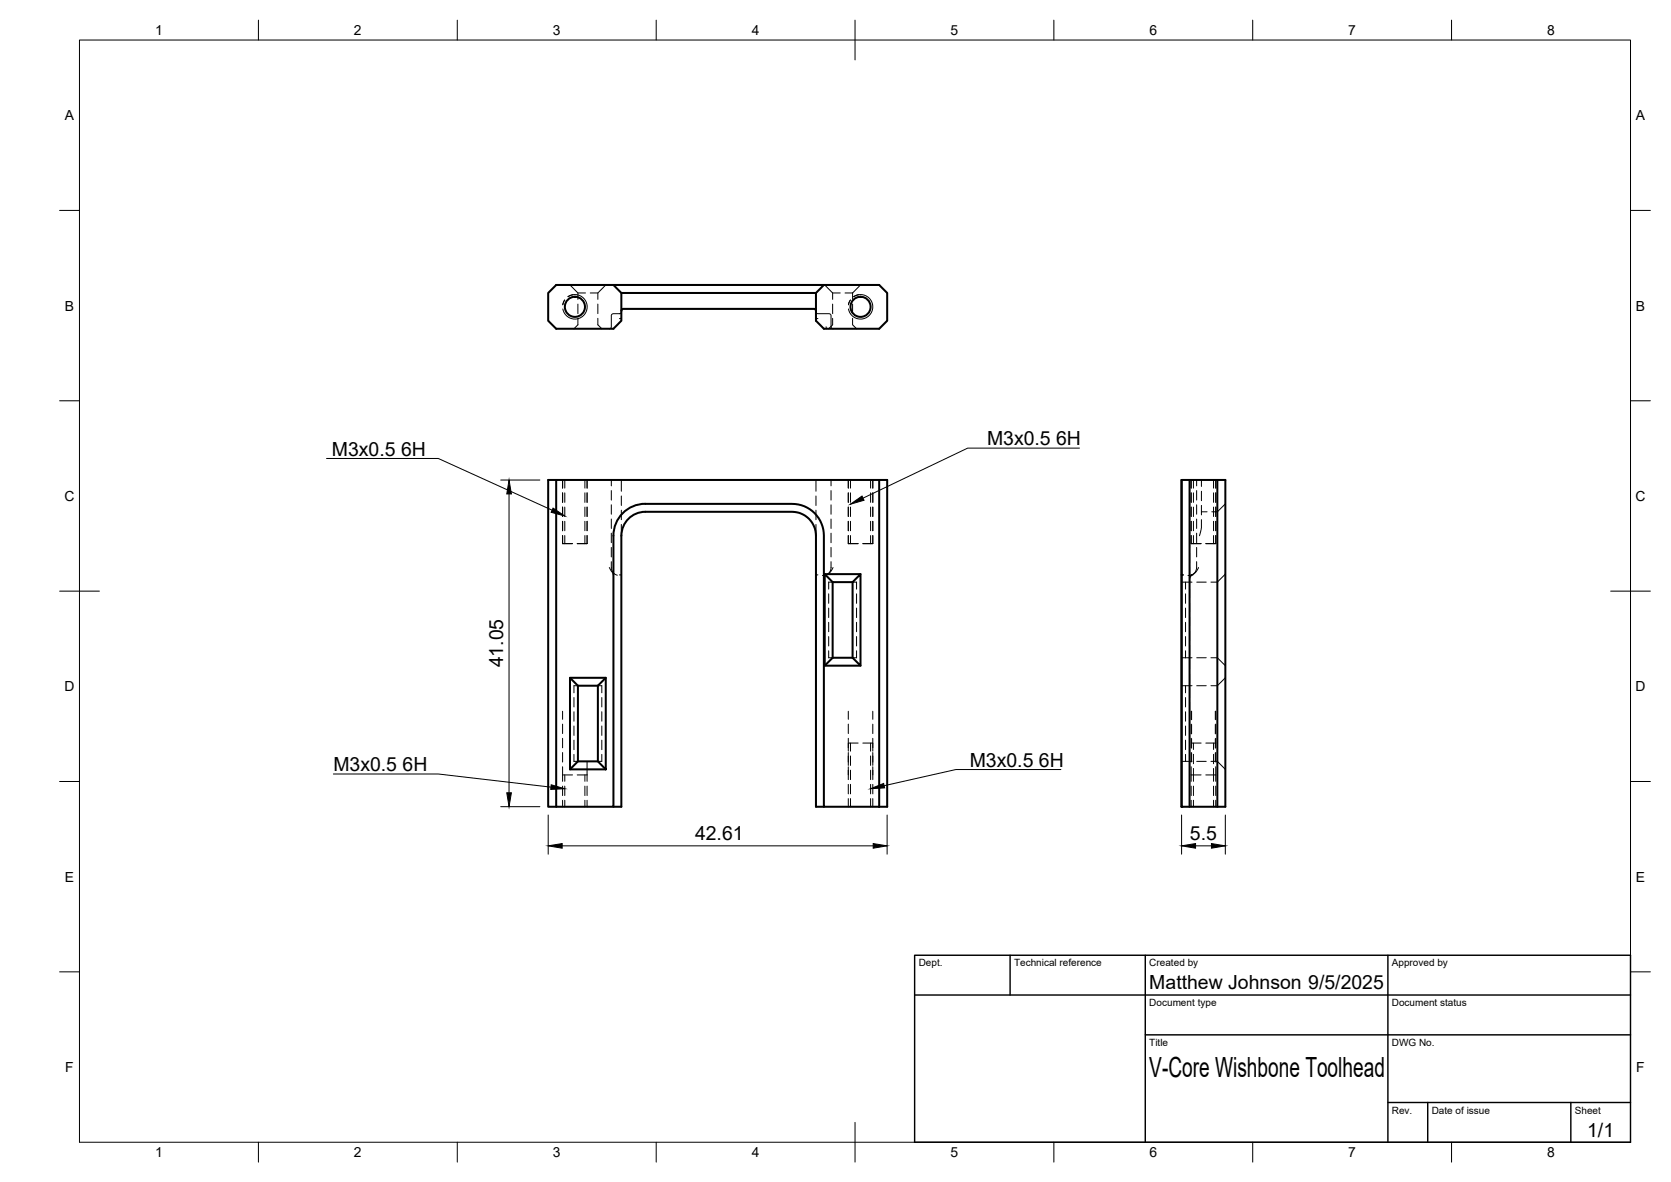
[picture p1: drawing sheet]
<svg xmlns="http://www.w3.org/2000/svg" width="420mm" height="297mm" viewBox="0 0 420 297" stroke-linecap="round" stroke-linejoin="round" font-family="sans-serif">
<!-- layer: Hidden -->
<g fill="none" stroke="#000" stroke-width=".25">
<path d="M143.3 71.6l2 2h1.9M145.3 80v1.6l-1 1M145.3 73.6v1.6M145.3 76.4v2.4M150.3 80v1.6l1 1M150.3 73.6v1.6M150.3 76.4v2.4M152.3 71.6l-2 2h-1.9M156.2 80l-.5 .1M156.2 78.3l-.3 .5h-1.7l-.4 .2-.1 3.2-.5 .4M205.2 80l.5 .1M205.2 78.3l.4 .5 3.2 .2 .2 .3v2.8l.1 .4 .4 .1"/>
<path d="M207.4 71.6l2 2M209.4 80v1.6l-1 1M209.4 73.6v1.6M209.4 76.4v2.4M209.4 73.6h1.9M212.5 73.6h1.9M214.4 80v1.6l1 1M214.4 73.6v1.6M214.4 76.4v2.4M216.4 71.6l-2 2M207.7 82.1l.1 .5M141.5 136.6h2.5"/>
<path d="M142 120.6v2.1M142 123.9v2.3M142 127.4v2.4M142 131v2.4M142 134.6v2M145.1 136.6h2.5M147.1 120.6v2.1M147.1 123.9v2.3M147.1 127.4v2.4M147.1 131v2.4M147.1 134.6v2M153.7 120.6v1.5"/>
<path d="M153.7 123.3v2.4M153.7 126.9v2.3M153.7 130.4v2.4M153.7 134v2.4M153.7 137.6v2.4M156.2 120.6v2.9M156.2 124.6v2.4M156.2 128.2v2.4M156.2 131.8v2.8M205.2 120.6v2.9M205.2 124.6v2.4M205.2 128.2v2.4"/>
<path d="M205.2 131.8v2.8M209 120.6v1.5M209 123.3v2.4M209 126.9v2.3M209 130.4v2.4M209 134v2.4M209 137.6v2.4M213.3 136.6h2.5M213.8 120.6v2.1M213.8 123.9v2.3M213.8 127.4v2.4M213.8 131v2.4"/>
<path d="M213.8 134.6v2M217 136.6h2.5M218.9 120.6v2.1M218.9 123.9v2.3M218.9 127.4v2.4M218.9 131v2.4M218.9 134.6v2M299.1 120.6v2.9M299.1 124.7v2.4M299.1 128.3v2.4M299.1 131.9v2.3M299.1 135.4v2.4"/>
<path d="M299.1 139v2.4M299.5 136.6h2.5M300.1 120.6v2.1M300.1 123.9v2.3M300.1 127.4v2.4M300.1 131v2.4M300.1 134.6v2M300.9 120.6v1.5M300.9 123.3v2.4M300.9 126.9v2.3M300.9 130.4v2.4M300.9 134v2.4"/>
<path d="M300.9 137.6v2.4M302.1 130.6v1.9l-.5 2.1M302.1 120.6v1.6M302.1 123.5v2.3M302.1 127v2.4M302.1 128.6h1.4M303.2 136.6h2.5M305.1 120.6v2.1M305.1 123.9v2.3M305.1 127.4v2.4M305.1 131v2.4M305.1 134.6v2"/>
<path d="M308.1 126.6l-2 2h-1.4M153.2 142.6l.9 1.3 .1 .8M153.7 141.1a4 4 0 0 0 .2 2.5l.7 .7 .6 .3M155.7 144.5h.5M205.2 144.5h.5M207.8 144.5h-.1M208.4 149.2v2.4M208.4 152.8v2.4M208.4 156.4v2.4M208.4 160v2.3M209 141.1a3.8 3.8 0 0 1-.3 2.5l-.7 .8-1.2 .2M209.4 146.3h-1v1.7"/>
<path d="M209.5 142.6l-.8 1.2-1.3 1.1-.2 .6M214.4 146.3h1v1.7M215.4 149.2v2.4M215.4 152.8v2.4M215.4 156.4v2.4M215.4 160v2.3M297.1 146.3h2.6M297.1 144.5h.5M298.1 146.3v1.7M298.1 149.2v2.4M298.1 152.8v2.4M298.1 156.4v2.4"/>
<path d="M298.1 160v2.3M299.1 142.6v4.1M299.1 147.9v2.4M299.1 151.5v2.4M299.1 155.1v2.3M299.1 158.6v2.4M299.6 144.5l-.5 1zM299.7 144.5h.1M300.9 141.1v1.5a2.03 2.03 0 0 1-2.2 2M300.9 146.3h2.4M301.4 142.6l-.8 1.2-.9 .7M308.1 144.3l-2 2h-1.6"/>
<path d="M144.3 175.3v2.4M144.3 178.9v2.3M145.3 172.3h-1v1.8M150.3 172.3h1v1.8M151.3 175.3v2.4M151.3 178.9v2.3M208.4 163.5v1.8h1M215.4 163.5v1.8h-1M297.1 172.3h2.6M297.1 165.3h2.6M298.1 163.5v1.8M298.1 172.3v1.8"/>
<path d="M298.1 175.3v2.4M298.1 178.9v2.3M299.1 162.2v2.4M299.1 165.8v2.4M299.1 169.3v2.4M299.1 172.9v2.4M299.1 176.5v2.4M300.9 165.3h2.4M300.9 172.3h2.4M304.5 165.3h1.6l2 2M308.1 170.3l-2 2h-1.6M141.5 194.7h2.5"/>
<path d="M142 194.7v1.6M142 197.6v2.3M144.3 182.4v2.4M144.3 186v2.4M144.3 189.6v1.7h1M145.1 194.7h2.5M147.1 194.7v1.6M147.1 197.6v2.3M151.3 182.4v2.4M151.3 186v2.4M151.3 189.6v1.7h-1M213.3 186.7h2.5"/>
<path d="M213.8 186.7v2.1M213.8 190v2.3M213.8 193.6v2.3M213.8 197.1v2.4M217 186.7h2.5M218.9 186.7v2.1M218.9 190v2.3M218.9 193.6v2.3M218.9 197.1v2.4M298.1 189.6v1.7h-1M298.1 191.3h1.6M298.1 182.4v2.4"/>
<path d="M298.1 186v2.4M299.1 180.1v2.3M299.1 183.6v2.4M299.1 187.2v2.4M299.1 190.8v2.4M299.1 194.4v2.3M299.1 197.9v2.4M299.5 186.7h2.5M299.5 194.7h2.5M300.1 186.7v1.6M300.1 189.6v2.3M300.1 193.1v3.2"/>
<path d="M300.1 197.6v2.3M300.9 191.3h2.4M303.2 186.7h2.5M303.2 194.7h2.5M304.5 191.3h1.6l2 2M305.1 186.7v1.6M305.1 189.6v2.3M305.1 193.1v3.2M305.1 197.6v2.3M142 201.1v1.6M147.1 201.1v1.6M213.8 200.7v2"/>
<path d="M218.9 200.7v2M299.1 201.5v1.2M300.1 201.1v1.6M305.1 201.1v1.6"/>
</g>
<!-- layer: Visible -->
<g fill="none" stroke="#000" stroke-width=".51">
<path d="M154.2 71.6l2 2h49M156.2 73.6v7l-2 2h-14.4l-2-2v-7l2-2h81.3l2 2v7l-2 2h-13.9l-2-2v-7M156.2 78.1l.4-.5h48.2l.4 .5M207.2 71.6l-2 2M139.8 120.6h81.3v82.1h-13.9v-68.1a7.9 7.9 0 0 0-8-8h-36.9a8 8 0 0 0-8.1 8v68.1h-14.4zM139.8 120.6h-2v82.1h2M156.2 134.6v68.1h-2M156.3 134.6a6 6 0 0 1 6-6h36.9a6 6 0 0 1 6 6v68.1h2M221.1 120.6h2v82.1h-2M297.1 120.6v82.1M297.1 120.6h11v82.1h-11M299.1 120.6v82.1"/>
<path d="M306.1 120.6v82.1M207.4 144.3v23h9M207.4 144.3h9M207.4 144.3l2 2M209.4 146.3h5M209.4 146.3v19M214.4 146.3l2-2v23l-2-2M214.4 146.3v19M143.3 170.3h9v23h-9zM143.3 170.3l2 2M145.3 172.3h5M145.3 172.3v19"/>
<path d="M150.3 172.3v19M152.3 170.3l-2 2M209.4 165.3h5M209.4 165.3l-2 2M143.3 193.3l2-2h5l2 2"/>
<circle cx="144.6" cy="77.1" r="2.53"/>
<circle cx="216.4" cy="77.1" r="2.53"/>
</g>
<!-- layer: Hidden Narrow -->
<g fill="none" stroke="#000" stroke-width=".25">
<path d="M142 75.4l-.5 1.2M144 74.1l-1.2 .5M213.8 75.4l-.5 1.2M215.8 74.1l-1.1 .5M141.5 120.6v2.1M141.5 123.9v2.3M141.5 127.4v2.4M141.5 131v2.4M141.5 134.6v2M147.6 120.6v2.1M147.6 123.9v2.3M147.6 127.4v2.4"/>
<path d="M147.6 131v2.4M147.6 134.6v2M213.3 120.6v2.1M213.3 123.9v2.3M213.3 127.4v2.4M213.3 131v2.4M213.3 134.6v2M219.5 120.6v2.1M219.5 123.9v2.3M219.5 127.4v2.4M219.5 131v2.4M219.5 134.6v2"/>
<path d="M299.5 120.6v2.1M299.5 123.9v2.3M299.5 127.4v2.4M299.5 131v2.4M299.5 134.6v2M305.7 120.6v2.1M305.7 123.9v2.3M305.7 127.4v2.4M305.7 131v2.4M305.7 134.6v2M141.5 178.7v2.1M213.3 178.7v2.1"/>
<path d="M219.5 178.7v2.1M299.5 178.7v2.1M299.6 178.7v2.2M305.6 178.7v2.2M305.7 178.7v2.1M141.5 182v2.3M141.5 185.5v2.4M141.5 189.1v2.4M141.5 192.7v3.6M141.5 197.6v2.3M147.6 191.3v5M147.6 197.6v2.3"/>
<path d="M213.3 182v2.3M213.3 185.5v3.3M213.3 189.1v3.2M213.3 192.7v3.2M213.3 197.1v2.4M219.5 182v2.3M219.5 185.5v3.3M219.5 189.1v3.2M219.5 192.7v3.2M219.5 197.1v2.4M299.5 182v2.3M299.5 185.5v2.4"/>
<path d="M299.5 189.1v2.4M299.5 192.7v3.6M299.5 197.6v2.3M299.6 182.1v2.3M299.6 185.6v2.4M299.6 189.2v2.1M305.6 182.1v2.3M305.6 185.6v2.4M305.6 189.2v2.1M305.7 182v2.3M305.7 185.5v2.4M305.7 189.1v2.4"/>
<path d="M305.7 192.7v3.6M305.7 197.6v2.3M141.5 201.1v1.6M147.6 201.1v1.6M213.3 200.7v2M219.5 200.7v2M299.5 201.1v1.6M305.7 201.1v1.6"/>
</g>
<!-- layer: Visible -->
<g fill="#000">
<circle cx="297.1" cy="144.5" r=".25"/>
<circle cx="297.1" cy="202.7" r=".25"/>
</g>
<!-- layer: Visible Narrow -->
<path d="M144 74.1a3.1 3.1 0 0 1 3.6 2.5 3.1 3.1 0 0 1-2.5 3.5 3.1 3.1 0 0 1-3.6-2.5M215.8 74.1a3.1 3.1 0 0 1 3.6 2.5 3.1 3.1 0 0 1-2.5 3.5 3.1 3.1 0 0 1-3.6-2.5" fill="none" stroke="#000" stroke-width=".25"/>
<!-- layer: BORDER -->
<g fill="none" stroke="#000" stroke-width=".25">
<path d="M20 10.1h390v276.9h-390zM65 5.1v5M115 5.1v5M165 5.1v5M215 5.1v10M265 5.1v5M315 5.1v5M365 5.1v5M15 52.9h5M410 52.9h5M15 100.7h5M410 100.7h5"/>
<path d="M15 148.6h10M405 148.6h10M15 196.4h5M410 196.4h5M15 244.2h5M410 244.2h5M65 287v5M115 287v5M165 287v5M215 282.1v9.9M265 287v5M315 287v5"/>
<path d="M365 287v5"/>
</g>
<!-- layer: TITLEBLOCK -->
<path d="M230 240.1h180v46.9h-180zM230 250h180M254 240.1v9.9M288 240.1v46.9M349 240.1v46.9M288 260.1h122M349 277.1h61M359 277.1v9.9M395 277.1v9.9" fill="none" stroke="#000" stroke-width=".36"/>
<!-- layer: FD_Dimensions -->
<path d="M125.9 120.6h9.8M128 124.1v75.1M125.9 202.7h9.8M137.8 204.8v9.9M141.4 212.6h78.2M223.1 204.8v9.9M297.1 204.8v9.9M300.6 212.6h4M308.1 204.8v9.9" fill="none" stroke="#000" stroke-width=".25"/>
<path d="M128 120.6l.6 3.5h-1.2zM127.4 199.2h1.2l-.6 3.5zM137.8 212.6l3.6-.6v1.2zM219.6 212l3.5 .6-3.5 .6zM297.1 212.6l3.5-.6v1.2zM304.6 212l3.5 .6-3.5 .6z" fill="#000" stroke="#000" stroke-width=".25"/>
<!-- layer: Hole Notes -->
<path d="M139.1 127.7l2.9 2-3.4-1zM213.8 126.7l2.9-2 .6 1zM138.6 197.2l3.4 1-3.5 .2zM218.9 198.2l3.3-1.3 .2 1.1z" fill="#000" stroke="#000" stroke-width=".25"/>
<path d="M82.1 115.2h28.1l28.6 13M271.4 112.6h-28.1l-26.3 12.6M83.8 194.5h26.4l28.3 3.3M266.7 193.4h-26.4l-18 4" fill="none" stroke="#000" stroke-width=".25"/>
<text font-size="7" x="289" y="270.6">V-Core Wishbone Toolhead</text>
<g font-size="4.9">
<text x="248.2" y="111.9">M3x0.5</text>
<text x="265.6" y="111.9">6H</text>
<text x="83.5" y="114.5">M3x0.5</text>
<text x="100.9" y="114.5">6H</text>
<text x="126.5" y="167.7" transform="rotate(-90 126.5 167.7)">41.05</text>
<text x="83.8" y="193.8">M3x0.5</text>
<text x="101.2" y="193.8">6H</text>
<text x="243.8" y="192.7">M3x0.5</text>
<text x="261.2" y="192.7">6H</text>
<text x="174.8" y="211.1">42.61</text>
<text x="299.2" y="211.1">5.5</text>
<text x="289" y="248.5">Matthew Johnson 9/5/2025</text>
<text x="399.1" y="285.7">1/1</text>
</g>
<g font-size="3.5">
<text x="39" y="8.8">1</text>
<text x="89" y="8.8">2</text>
<text x="139" y="8.8">3</text>
<text x="189" y="8.8">4</text>
<text x="239" y="8.8">5</text>
<text x="289" y="8.8">6</text>
<text x="339" y="8.8">7</text>
<text x="389" y="8.8">8</text>
<text x="16.3" y="30.2">A</text>
<text x="411.3" y="30.2">A</text>
<text x="16.3" y="78">B</text>
<text x="411.3" y="78">B</text>
<text x="16.2" y="125.9">C</text>
<text x="411.2" y="125.9">C</text>
<text x="16.2" y="173.7">D</text>
<text x="411.2" y="173.7">D</text>
<text x="16.3" y="221.6">E</text>
<text x="411.3" y="221.6">E</text>
<text x="16.4" y="269.4">F</text>
<text x="411.4" y="269.4">F</text>
<text x="39" y="290.8">1</text>
<text x="89" y="290.8">2</text>
<text x="139" y="290.8">3</text>
<text x="189" y="290.8">4</text>
<text x="239" y="290.8">5</text>
<text x="289" y="290.8">6</text>
<text x="339" y="290.8">7</text>
<text x="389" y="290.8">8</text>
</g>
<g font-size="2.5">
<text x="231" y="242.9">Dept.</text>
<text x="255" y="242.9">Technical reference</text>
<text x="289" y="242.9">Created by</text>
<text x="350" y="242.9">Approved by</text>
<text x="289" y="252.8">Document type</text>
<text x="350" y="252.8">Document status</text>
<text x="289" y="262.9">Title</text>
<text x="350" y="262.9">DWG No.</text>
<text x="350" y="279.9">Rev.</text>
<text x="360" y="279.9">Date of issue</text>
<text x="396" y="279.9">Sheet</text>
</g>
</svg>
